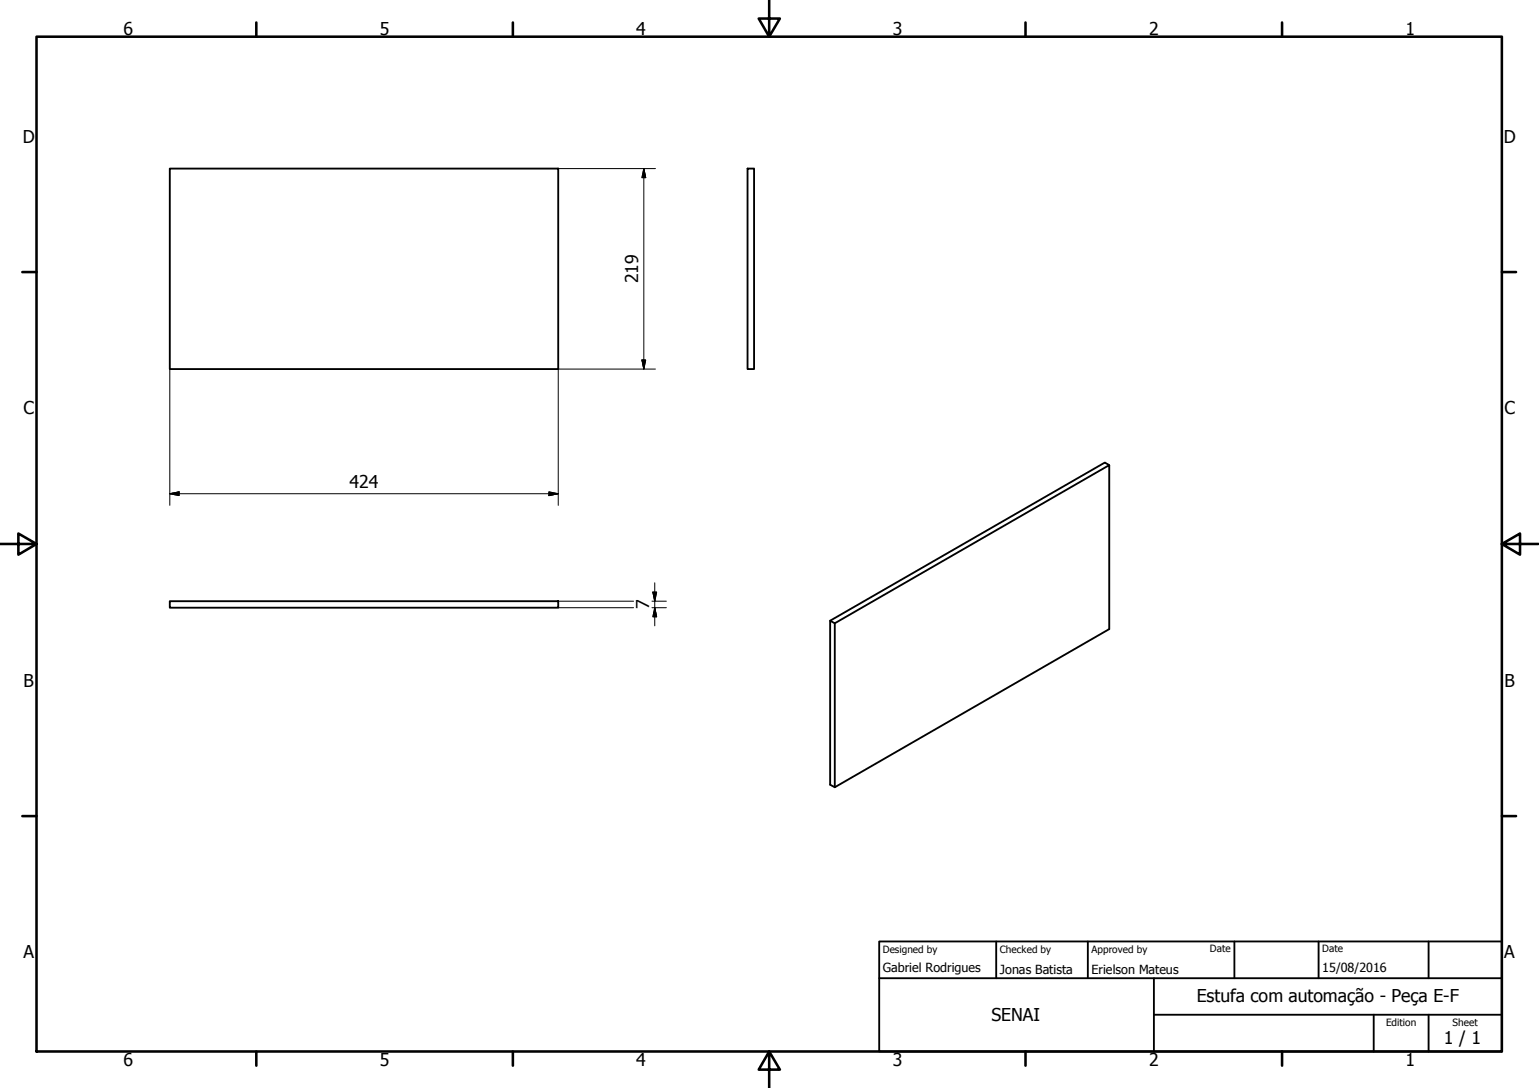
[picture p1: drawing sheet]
<svg xmlns="http://www.w3.org/2000/svg" width="420mm" height="297mm" viewBox="0 0 420 297" stroke-linecap="round" stroke-linejoin="round" font-family="sans-serif">
<!-- layer: Visible (ISO) -->
<path d="M46.4 46h106v54.8h-106zM204.1 46h1.8v54.8h-1.8zM302.8 127l-1.2-.7-75 43.2v44.7l1.3 .7 74.9-43.1v-44.8l-74.9 43.2-1.3-.7M46.4 164.1h106v1.8h-106zM227.9 170.2v44.7" fill="none" stroke="#000" stroke-width=".51"/>
<!-- layer: Border (ISO) -->
<g fill="none" stroke="#000" stroke-width=".7">
<path d="M10 10h400v277.1h-400zM70 6.1v3.9M140 6.1v3.9M210 0v10l-2.9-4.9h5.8l-2.9 4.9M280 6.1v3.9M350 6.1v3.9M6.1 74.3h3.9M410 74.3h3.9M0 148.5h10l-5-2.8v5.7l5-2.9M410 148.5l5 2.9v-5.7l-5 2.8h10M6.1 222.8h3.9M410 222.8h3.9"/>
<path d="M70 287.1v3.8M140 287.1v3.8M210 287.1l2.9 4.9h-5.8l2.9-4.9v9.9M280 287.1v3.8M350 287.1v3.8"/>
</g>
<!-- layer: Title (ISO) -->
<path d="M240 257h170v30.1h-170zM272 257v10.1M297 257v10.1M337 257v10.1M360 257v10.1M390 257v10.1M240 267.1h170M315 277h95M315 267.1v20M375 277v10.1M390 277v10.1" fill="none" stroke="#000" stroke-width=".51"/>
<!-- layer: Dimension (ISO) -->
<g fill="none" stroke="#000" stroke-width=".27">
<path d="M152.4 46h26.5M175.8 46l.5 2.5h-1zM175.8 46v54.8M175.3 98.3h1l-.5 2.5zM46.4 100.8v37.2M178.9 100.8h-26.5v37.2M46.4 134.8l2.5-.5v1zM46.4 134.8h106M149.9 134.3l2.5 .5-2.5 .5zM178.8 159.1v11.8M152.4 164.1h20.6M152.4 165.9h20.6"/>
<path d="M178 164.1h3.9M178 165.9h3.9M178.2 161.7h1.1l-.5 2.4zM178.8 165.9l.5 2.5h-1.1z"/>
</g>
<path d="M175.8 46l.5 2.5zM175.8 46l.5 2.5h-1zM175.3 98.3l.5 2.5zM175.3 98.3h1l-.5 2.5zM46.4 134.8l2.5-.5zM46.4 134.8l2.5-.5v1zM149.9 135.3l2.5-.5zM149.9 134.3l2.5 .5-2.5 .5zM178.2 161.7l.6 2.4zM178.2 161.7h1.1l-.5 2.4zM178.8 165.9l.5 2.5zM178.8 165.9l.5 2.5h-1.1z" fill="#000" stroke="#000" stroke-width=".27"/>
<g font-size="4.8">
<text x="33.7" y="9.6">6</text>
<text x="103.7" y="9.6">5</text>
<text x="173.7" y="9.6">4</text>
<text x="243.7" y="9.6">3</text>
<text x="313.7" y="9.6">2</text>
<text x="383.7" y="9.6">1</text>
<text x="6.2" y="38.9">D</text>
<text x="410.5" y="38.9">D</text>
<text x="174.2" y="77.3" transform="rotate(-90 174.2 77.3)">219</text>
<text x="6.4" y="113.1">C</text>
<text x="410.7" y="113.1">C</text>
<text x="95.4" y="133.3">424</text>
<text x="177.2" y="166.4" transform="rotate(-90 177.2 166.4)">7</text>
<text x="6.4" y="187.4">B</text>
<text x="410.7" y="187.4">B</text>
<text x="6.4" y="261.7">A</text>
<text x="410.7" y="261.7">A</text>
<text x="326.7" y="273.5">Estufa com automação - Peça E-F</text>
<text x="270.7" y="278.8">SENAI</text>
<text x="394.2" y="285">1 / 1</text>
<text x="33.7" y="290.9">6</text>
<text x="103.7" y="290.9">5</text>
<text x="173.7" y="290.9">4</text>
<text x="243.7" y="290.9">3</text>
<text x="313.7" y="290.9">2</text>
<text x="383.7" y="290.9">1</text>
</g>
<g font-size="3.4">
<text x="241" y="265.4">Gabriel Rodrigues</text>
<text x="273" y="266">Jonas Batista</text>
<text x="298" y="266">Erielson Mateus</text>
<text x="361" y="265.5">15/08/2016</text>
</g>
<g font-size="2.7">
<text x="241" y="260.1">Designed by</text>
<text x="273" y="260.1">Checked by</text>
<text x="298" y="260.1">Approved by</text>
<text x="330.3" y="260">Date</text>
<text x="361" y="260">Date</text>
<text x="378.4" y="280.1">Edition</text>
<text x="396.6" y="280.1">Sheet</text>
</g>
</svg>
